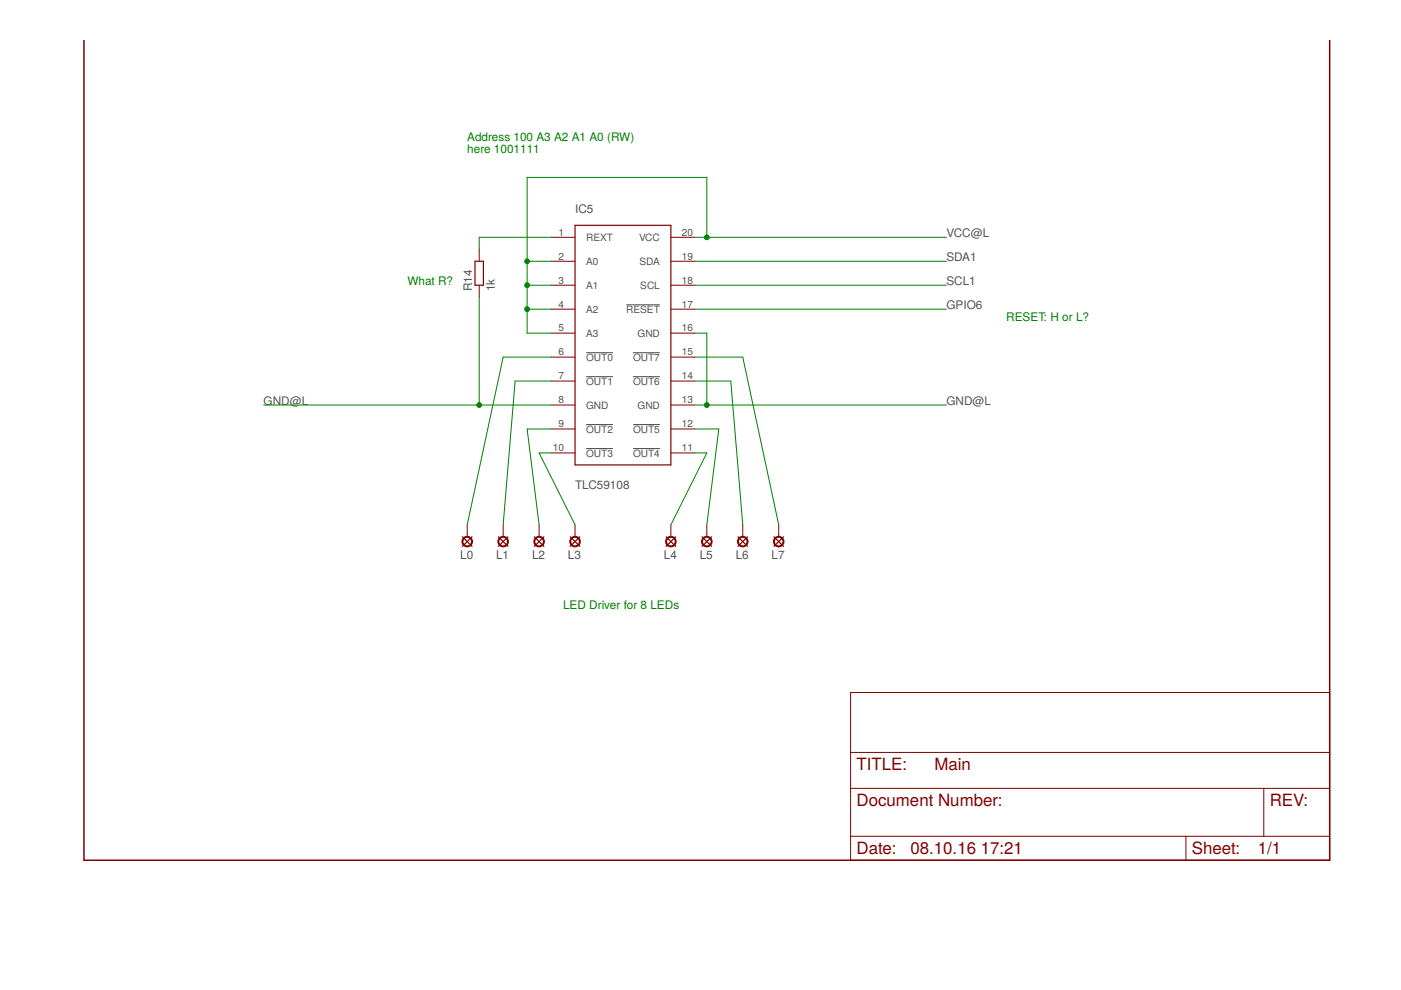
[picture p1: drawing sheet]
<svg xmlns="http://www.w3.org/2000/svg" width="297mm" height="210mm" viewBox="0 0 297 210" stroke-linecap="round" stroke-linejoin="round" font-family="sans-serif">
<path d="M124.3 74.8h5.7M124.3 79.9h5.7M132.8 64.6h7.1M134.2 74.8h5.7M134.2 79.9h5.7M124.3 90h5.7M124.3 95.1h5.7M134.2 90h5.7M134.2 95.1h5.7" fill="none" stroke="#505050" stroke-width=".21"/>
<path d="M281.9 8.5v173.9h-264.1v-173.9" fill="none" stroke="#800000" stroke-width=".32"/>
<g fill="none" stroke="#800000" stroke-width=".21">
<path d="M101.6 52.9v2.5M116.8 55.4h5.1M116.8 50.3h5.1M142.2 55.4h5.1M142.2 50.3h5.1M101.6 60.5v2.5M116.8 75.7h5.1M116.8 65.6h5.1M116.8 60.5h5.1M116.8 70.6h5.1M142.2 75.7h5.1M142.2 65.6h5.1"/>
<path d="M142.2 60.5h5.1M142.2 70.6h5.1M116.8 80.8h5.1M116.8 91h5.1M116.8 96h5.1M116.8 85.9h5.1M142.2 80.8h5.1M142.2 91h5.1M142.2 96h5.1M142.2 85.9h5.1M99.1 111.3v2.5M106.7 111.3v2.5"/>
<path d="M114.3 111.3v2.5M121.9 111.3v2.5M142.2 111.3v2.5M149.9 111.3v2.5M157.5 111.3v2.5M165.1 111.3v2.5M180.3 146.8h101.6v35.6h-101.6zM180.3 159.5h101.6M180.3 167.2h101.6M180.3 177.3h101.6M251.4 177.3v5.1M267.9 167.2v10.1"/>
</g>
<g fill="none" stroke="#800000" stroke-width=".25">
<path d="M100.7 55.4h1.8v5.1h-1.8zM121.9 47.8h20.3v50.8h-20.3zM98 113.8l2.1 2M100.1 113.8l-2.1 2M105.7 113.8l2 2M107.7 113.8l-2 2M113.3 113.8l2 2M115.3 113.8l-2 2M120.9 113.8l2 2M122.9 113.8l-2 2M141.2 113.8l2.1 2M143.3 113.8l-2.1 2"/>
<path d="M148.8 113.8l2.1 2M150.9 113.8l-2.1 2M156.5 113.8l2 2M158.5 113.8l-2 2M164.1 113.8l2 2M166.1 113.8l-2 2"/>
</g>
<g fill="none" stroke="#800000" stroke-width=".42">
<circle cx="99.1" cy="114.8" r="1.02"/>
<circle cx="106.7" cy="114.8" r="1.02"/>
<circle cx="114.3" cy="114.8" r="1.02"/>
<circle cx="121.9" cy="114.8" r="1.02"/>
<circle cx="142.2" cy="114.8" r="1.02"/>
<circle cx="149.9" cy="114.8" r="1.02"/>
<circle cx="157.5" cy="114.8" r="1.02"/>
<circle cx="165.1" cy="114.8" r="1.02"/>
</g>
<g fill="none" stroke="#008000" stroke-width=".21">
<path d="M111.8 55.4h5M116.8 50.3h-15.2v2.6M147.3 55.4h53.4M147.3 50.3h53.4M149.9 50.3v-12.7h-38.1v33h5M101.6 63v22.9M111.8 60.5h5M111.8 65.6h5M116.8 75.7h-10.1l-7.6 35.6M147.3 60.5h53.4M147.3 65.6h53.4M147.3 70.6h2.6v15.3"/>
<path d="M147.3 75.7h10.2l7.6 35.6M55.9 85.9h60.9M116.8 96h-2.5l7.6 15.3M116.8 91h-5l2.5 20.3M116.8 80.8h-7.6l-2.5 30.5M147.3 85.9h53.4M147.3 96h2.6l-7.7 15.3M147.3 91h5.1l-2.5 20.3M147.3 80.8h7.6l2.6 30.5"/>
</g>
<g fill="#008000" stroke="#008000" stroke-width=".21">
<circle cx="149.9" cy="50.3" r=".51"/>
<circle cx="111.8" cy="65.6" r=".51"/>
<circle cx="111.8" cy="60.5" r=".51"/>
<circle cx="111.8" cy="55.4" r=".51"/>
<circle cx="101.6" cy="85.9" r=".51"/>
<circle cx="149.9" cy="85.9" r=".51"/>
</g>
<g font-size="3.6" fill="#800000">
<text x="181.6" y="163.3">TITLE:</text>
<text x="198.1" y="163.3">Main</text>
<text x="181.6" y="171">Document Number:</text>
<text x="269.2" y="171">REV:</text>
<text x="181.6" y="181.1">Date:</text>
<text x="193" y="181.1">08.10.16</text>
<text x="207.9" y="181.1">17:21</text>
<text x="252.7" y="181.1">Sheet:</text>
<text x="266.7" y="181.1">1/1</text>
</g>
<g font-size="2.5" fill="#008000">
<text x="99.1" y="29.9">Address 100 A3 A2 A1 A0 (RW)</text>
<text x="99.1" y="32.5">here 1001111</text>
<text x="86.4" y="60.5">What R?</text>
<text x="213.4" y="68.1">RESET: H or L?</text>
<text x="119.4" y="129.1">LED Driver for 8 LEDs</text>
</g>
<g font-size="2.5" fill="#505050">
<text x="121.9" y="45.2">IC5</text>
<text x="200.7" y="50.3">VCC@L</text>
<text x="200.7" y="55.4">SDA1</text>
<text x="100.1" y="61.7" transform="rotate(-90 100.1 61.7)">R14</text>
<text x="104.9" y="61.7" transform="rotate(-90 104.9 61.7)">1k</text>
<text x="200.7" y="60.5">SCL1</text>
<text x="200.7" y="65.6">GPIO6</text>
<text x="55.9" y="85.9">GND@L</text>
<text x="200.7" y="85.9">GND@L</text>
<text x="121.9" y="103.7">TLC59108</text>
<text x="97.6" y="118.5">L0</text>
<text x="105.2" y="118.5">L1</text>
<text x="112.8" y="118.5">L2</text>
<text x="120.4" y="118.5">L3</text>
<text x="140.7" y="118.5">L4</text>
<text x="148.4" y="118.5">L5</text>
<text x="156" y="118.5">L6</text>
<text x="163.6" y="118.5">L7</text>
</g>
<g font-size="2.1" fill="#505050">
<text x="118.4" y="50">1</text>
<text x="124.3" y="51.1">REXT</text>
<text x="135.5" y="51.1">VCC</text>
<text x="144.6" y="50">20</text>
<text x="118.4" y="55">2</text>
<text x="124.3" y="56.2">A0</text>
<text x="135.6" y="56.2">SDA</text>
<text x="144.6" y="55">19</text>
<text x="118.4" y="60.1">3</text>
<text x="118.4" y="65.2">4</text>
<text x="124.3" y="61.2">A1</text>
<text x="135.8" y="61.2">SCL</text>
<text x="144.6" y="65.2">17</text>
<text x="144.6" y="60.1">18</text>
<text x="118.4" y="70.3">5</text>
<text x="124.3" y="66.3">A2</text>
<text x="124.3" y="71.4">A3</text>
<text x="132.8" y="66.3">RESET</text>
<text x="135.2" y="71.4">GND</text>
<text x="144.6" y="70.3">16</text>
<text x="118.4" y="75.4">6</text>
<text x="124.3" y="76.5">OUT0</text>
<text x="134.2" y="76.5">OUT7</text>
<text x="144.6" y="75.4">15</text>
<text x="118.4" y="80.4">7</text>
<text x="124.3" y="81.6">OUT1</text>
<text x="134.2" y="81.6">OUT6</text>
<text x="144.6" y="80.4">14</text>
<text x="118.4" y="85.5">8</text>
<text x="124.3" y="86.6">GND</text>
<text x="135.2" y="86.6">GND</text>
<text x="144.6" y="85.5">13</text>
<text x="117.2" y="95.7">10</text>
<text x="118.4" y="90.6">9</text>
<text x="124.3" y="91.7">OUT2</text>
<text x="134.2" y="91.7">OUT5</text>
<text x="144.6" y="95.7">11</text>
<text x="144.6" y="90.6">12</text>
<text x="124.3" y="96.8">OUT3</text>
<text x="134.2" y="96.8">OUT4</text>
</g>
</svg>
